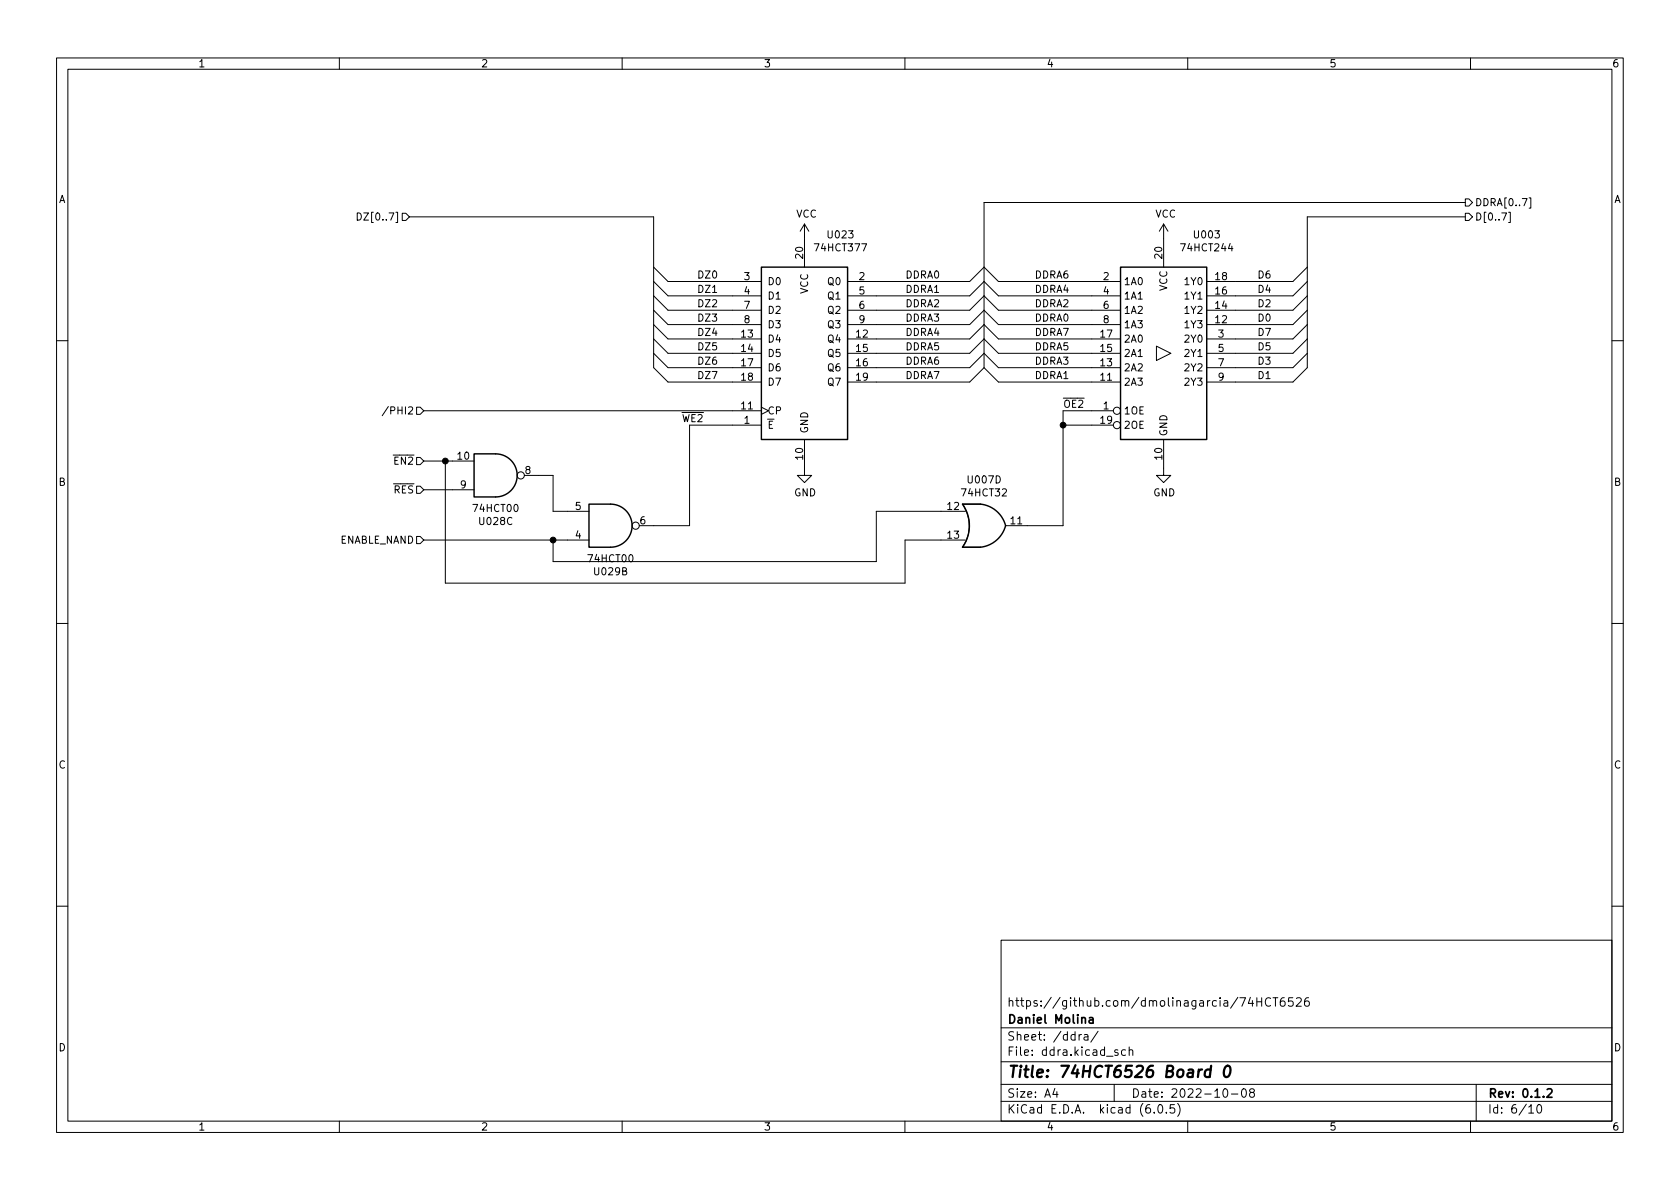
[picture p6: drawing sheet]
<svg xmlns="http://www.w3.org/2000/svg" width="297mm" height="210mm" viewBox="0 0 297 210" stroke-linecap="round" stroke-linejoin="round" font-family="sans-serif">
<g fill="none" stroke="#000" stroke-width=".18">
<path d="M10 10.2h277v190.1h-277zM12 12.2h273v186.1h-273zM60 10.2v2M110 10.2v2M160 10.2v2M210 10.2v2M260 10.2v2M63.2 37.7a.64 .64 0 0 1 .7 .6 .64 .64 0 0 1-.7 .6zM71.1 37.7h.7l.6 .6-.6 .7h-.7zM72.4 38.3h43.2v26.7l2.5 2.6h16.5M142.2 39.6v7.6M142.2 39.6l-.7 1.3"/>
<path d="M142.2 39.6l.8 1.3M205.7 39.6v7.6M205.7 39.6l-.7 1.3M205.7 39.6l.8 1.3M259.1 35.2h.6l.6 .6-.6 .6h-.6zM259.1 37.7h.6l.6 .6-.6 .7h-.6zM259.1 38.3h-28v26.7l-2.5 2.6h-15.2M259.1 35.8h-85.1v29.2M266.7 37.5h.3v1.8h-.3M270.4 35h.3v1.8h-.3M115.6 54.9l2.5 2.5h16.5M115.6 52.3l2.5 2.6h16.5"/>
<path d="M115.6 59.9l2.5 2.6h16.5M115.6 49.8l2.5 2.5h16.5M115.6 57.4l2.5 2.5h16.5M115.6 47.2l2.5 2.6h16.5M149.9 57.4h21.5l2.6-2.5 2.5 2.5h21.6M149.9 54.9h21.5l2.6-2.6 2.5 2.6h21.6M149.9 52.3h21.5l2.6-2.5 2.5 2.5h21.6M149.9 59.9h21.5l2.6-2.5 2.5 2.5h21.6M149.9 49.8h21.5l2.6-2.6 2.5 2.6h21.6M231.1 54.9l-2.5 2.5h-15.2M231.1 52.3l-2.5 2.6h-15.2M231.1 59.9l-2.5 2.6h-15.2"/>
<path d="M231.1 49.8l-2.5 2.5h-15.2M231.1 57.4l-2.5 2.5h-15.2M231.1 47.2l-2.5 2.6h-15.2M10 60.2h2M68.7 71.9l-1.1 1.6M73.7 72h.6l.6 .6-.6 .7h-.6zM74.9 72.6h59.7M115.6 62.5l2.5 2.5h16.5M134.6 72l1.3 .6-1.3 .7M134.6 75.2h-12.7v17.8h-8.9M142.2 77.7v6.4h1.3l-1.3 1.2-1.2-1.2h1.2M149.9 65h21.5l2.6-2.5 2.5 2.5h21.6"/>
<path d="M149.9 62.5h21.5l2.6-2.6 2.5 2.6h21.6M174 65l-2.6 2.6h-21.5M174 65l2.5 2.6h21.6M188 75.2h8.8M196.8 72.6h-8.8v20.4h-10.2M204.5 61.2l2.5 1.3-2.5 1.2zM205.7 77.7v6.4h1.3l-1.3 1.2-1.2-1.2h1.2M231.1 62.5l-2.5 2.5h-15.2M285 60.2h2M73.7 80.9h.6l.6 .6-.6 .7h-.6zM73.7 94.9h.6l.6 .6-.6 .6h-.6zM73.7 86h.6l.6 .6-.6 .6h-.6z"/>
<path d="M74.9 95.5h29.2M74.9 81.5h8.9M74.9 86.6h8.9M78.7 81.5v21.6h81.3v-7.6h10.7M92.7 84.1h5.1v6.3h6.3M170.7 90.4h-15.8v8.9h-57.1v-3.8M173.4 89.1h-3.2a6.6 6.6 0 0 1 0 7.7h3.2M10 110.2h2M285 110.2h2M10 160.2h2M177 166.3h108v32h-108zM221.1 176.4l-.4 1h.9"/>
<path d="M221.4 176.9v1M222.2 176.4v1.5M222.2 177.1h.9M223.1 176.4v1.5M224.6 176.6a.6 .6 0 0 0-.7 0 .6 .6 0 0 0-.2 .7 .56 .56 0 0 0 .3 .6 .56 .56 0 0 0 .6-.1M225.1 176.4h.8M225.5 176.4v1.5M227.1 176.4a.59 .59 0 0 0-.7 .7v.5l.1 .3h.4l.2-.1 .1-.5-.1-.2-.5-.1-.2 .3M228.6 176.4h-.7l-.1 .7 .2-.1 .5 .1 .1 .2v.5l-.2 .1-.6-.1M229.2 176.6l.6-.2 .2 .2 .1 .3-1 1h1M231.4 176.4a.59 .59 0 0 0-.8 .7v.5l.2 .3h.4l.2-.1 .1-.5-.1-.2-.5-.1-.3 .3M285 160.2h2"/>
<path d="M60 198.3v2M110 198.3v2M160 198.3v2M177 194.8h108M177 191.8h108M177 187.8h108M177 181.8h108M186.5 192.5l-.4 1h1M186.9 193v1M190.8 182.9v1M191.2 182.9l-.3 .1-.1 .2M191.7 183h.6l.1 .9"/>
<path d="M192.4 183.3l-.5 .1a.29 .29 0 0 0-.3 .2 .29 .29 0 0 0 .3 .3h.5M194.1 182.4l-1.2 1.9M197 191.8v3M197.6 185.7l-.3-.1-.2 .2v.3l.5 .1v.4h-.5M199 185.7l-.4-.1-.3 .3v.4l.1 .3h.6M199.6 185.8l.3-.2 .3 .1 .1 .9M199.6 185.1v1.5M204.1 196.7v.1M204.9 195.4l.2-.1a.81 .81 0 0 1 .6 .7 .81 .81 0 0 1-.3 .8h-.2a.81 .81 0 0 1-.6-.6 .81 .81 0 0 1 .3-.8zM206.2 196.7v.1M207.6 195.3h-.7v.7l.2-.1 .5 .1 .1 .2-.1 .5-.2 .1-.5-.1M208.2 195.1a1.72 1.72 0 0 1 0 2.3"/>
<path d="M210 198.3v2M216.4 192.6l.2-.1a.81 .81 0 0 1 .6 .7 .81 .81 0 0 1-.3 .8h-.2a.81 .81 0 0 1-.6-.6 .81 .81 0 0 1 .3-.8zM217.7 193.5h1.2M219.7 192.6l.2-.1a.81 .81 0 0 1 .5 .7 .81 .81 0 0 1-.3 .8h-.1a.81 .81 0 0 1-.6-.6 .81 .81 0 0 1 .3-.8zM221.2 193.2l-.3-.3 .1-.2 .2-.2 .4 .1 .2 .2-.1 .2-.6 .2-.2 .3 .1 .4 .2 .1h.4l.2-.3-.1-.4-.2-.1M260 198.3v2M261 191.8v6.5M270.3 195.8l.4-.5v1.5M270.3 196.8h.9M271.9 195.4l.2-.1a.81 .81 0 0 1 .6 .7 .81 .81 0 0 1-.3 .8h-.2a.81 .81 0 0 1-.6-.6 .81 .81 0 0 1 .3-.8z"/>
<circle cx="197.5" cy="72.6" r=".63"/>
<circle cx="197.5" cy="75.2" r=".63"/>
<circle cx="92.1" cy="84.1" r=".63"/>
<circle cx="112.4" cy="93" r=".63"/>
</g>
<path d="M192.6 180h.6l.1 .9M193.3 180.3l-.5 .1a.29 .29 0 0 0-.3 .2 .29 .29 0 0 0 .3 .3h.5M273.6 192.7l.5-.2 .2 .2 .1 .3-.9 1h.9" fill="none" stroke="#000" stroke-width=".3"/>
<path d="M214 189.2a.66 .66 0 0 0-.9 .3l-.1 .6 .1 .3 .2 .1 .6-.1M214.1 188.5l-.2 2M216.7 188.7a.46 .46 0 0 1 .5-.2 .46 .46 0 0 1 .3 .3 1.15 1.15 0 0 1-.7 1.7l-.2-.1a1.54 1.54 0 0 1 .1-1.7z" fill="none" stroke="#000" stroke-width=".4"/>
<path d="M134.6 47.2h15.3v30.5h-15.3zM198.1 47.2h15.3v30.5h-15.3zM87.6 80.3h-3.8v7.6h3.8M87.6 80.3a3.8 3.8 0 0 1 3.8 3.8 3.8 3.8 0 0 1-3.8 3.8M104.1 89.1h3.9a3.8 3.8 0 0 1 3.8 3.9 3.8 3.8 0 0 1-3.8 3.8h-3.9zM170.2 89.2l3.2-.1a5.1 5.1 0 0 1 4.4 3.9 5.2 5.2 0 0 1-4.4 3.8h-3.2a6.6 6.6 0 0 0 0-7.6z" fill="none" stroke="#000" stroke-width=".25"/>
<g fill="#000" stroke="#000" stroke-width=".18">
<circle cx="188" cy="75.2" r=".51"/>
<circle cx="78.7" cy="81.5" r=".51"/>
<circle cx="97.8" cy="95.5" r=".51"/>
</g>
<text font-size="2.8" x="178" y="190.6">Title: 74HCT6526 Board 0</text>
<g font-size="2.1">
<text x="178" y="178">https://github.com/dmolinagarcia/74HCT6526</text>
<text x="178" y="184">Sheet: /ddra/</text>
<text x="178" y="181">Daniel Molina</text>
<text x="178" y="186.7">File: ddra.kicad_sch</text>
<text x="178" y="196.9">KiCad E.D.A. kicad (6.0.5)</text>
<text x="178" y="194.1">Size: A4</text>
<text x="200" y="194.1">Date: 2022-10-08</text>
<text x="263" y="194.1">Rev: 0.1.2</text>
<text x="263" y="196.9">Id: 6/10</text>
</g>
<g font-size="1.8">
<text x="35" y="11.9">1</text>
<text x="85" y="11.9">2</text>
<text x="135" y="11.9">3</text>
<text x="185" y="11.9">4</text>
<text x="235" y="11.9">5</text>
<text x="285" y="11.9">6</text>
<text x="10.3" y="35.9">A</text>
<text x="285.3" y="35.9">A</text>
<text x="64.3" y="39">DZ[0..7]</text>
<text x="140.7" y="38.5">VCC</text>
<text x="204.2" y="38.5">VCC</text>
<text x="260.7" y="36.4">DDRA[0..7]</text>
<text x="260.7" y="39">D[0..7]</text>
<text x="142" y="45.7" transform="rotate(-90 142 45.7)">20</text>
<text x="144.3" y="44.4">74HCT377</text>
<text x="146.5" y="42.1">U023</text>
<text x="205.5" y="45.7" transform="rotate(-90 205.5 45.7)">20</text>
<text x="209.1" y="44.4">74HCT244</text>
<text x="211.2" y="42.1">U003</text>
<text x="123.2" y="49.2">DZ0</text>
<text x="123.2" y="51.8">DZ1</text>
<text x="131.6" y="49.5">3</text>
<text x="131.6" y="52.1">4</text>
<text x="135.6" y="50.4">D0</text>
<text x="135.6" y="53">D1</text>
<text x="142.9" y="52" transform="rotate(-90 142.9 52)">VCC</text>
<text x="146.5" y="50.4">Q0</text>
<text x="146.5" y="53">Q1</text>
<text x="151.9" y="49.5">2</text>
<text x="151.9" y="52.1">5</text>
<text x="160" y="49.2">DDRA0</text>
<text x="160" y="51.8">DDRA1</text>
<text x="182.9" y="51.8">DDRA4</text>
<text x="182.9" y="49.2">DDRA6</text>
<text x="195.1" y="49.5">2</text>
<text x="195.1" y="52.1">4</text>
<text x="198.6" y="50.4">1A0</text>
<text x="198.6" y="53">1A1</text>
<text x="206.4" y="51.5" transform="rotate(-90 206.4 51.5)">VCC</text>
<text x="209.7" y="53">1Y1</text>
<text x="209.7" y="50.4">1Y0</text>
<text x="214.9" y="52.1">16</text>
<text x="214.9" y="49.5">18</text>
<text x="222.2" y="51.8">D4</text>
<text x="222.2" y="49.2">D6</text>
<text x="123.2" y="56.9">DZ3</text>
<text x="123.2" y="54.3">DZ2</text>
<text x="123.2" y="59.4">DZ4</text>
<text x="131.1" y="59.7">13</text>
<text x="131.6" y="54.6">7</text>
<text x="131.6" y="57.1">8</text>
<text x="135.6" y="55.5">D2</text>
<text x="135.6" y="58">D3</text>
<text x="146.5" y="55.5">Q2</text>
<text x="146.5" y="58">Q3</text>
<text x="151.4" y="59.7">12</text>
<text x="151.9" y="54.6">6</text>
<text x="151.9" y="57.1">9</text>
<text x="160" y="59.4">DDRA4</text>
<text x="160" y="56.9">DDRA3</text>
<text x="160" y="54.3">DDRA2</text>
<text x="182.9" y="56.9">DDRA0</text>
<text x="182.9" y="54.3">DDRA2</text>
<text x="182.9" y="59.4">DDRA7</text>
<text x="194.6" y="59.7">17</text>
<text x="195.1" y="54.6">6</text>
<text x="195.1" y="57.1">8</text>
<text x="198.6" y="55.5">1A2</text>
<text x="198.6" y="58">1A3</text>
<text x="209.7" y="58">1Y3</text>
<text x="209.7" y="55.5">1Y2</text>
<text x="214.9" y="57.1">12</text>
<text x="214.9" y="54.6">14</text>
<text x="215.4" y="59.7">3</text>
<text x="222.2" y="59.4">D7</text>
<text x="222.2" y="54.3">D2</text>
<text x="222.2" y="56.9">D0</text>
<text x="123.2" y="64.5">DZ6</text>
<text x="123.2" y="61.9">DZ5</text>
<text x="131.1" y="62.2">14</text>
<text x="131.1" y="64.8">17</text>
<text x="135.6" y="60.6">D4</text>
<text x="135.6" y="63.1">D5</text>
<text x="135.6" y="65.7">D6</text>
<text x="146.5" y="60.6">Q4</text>
<text x="146.5" y="63.1">Q5</text>
<text x="146.5" y="65.7">Q6</text>
<text x="151.4" y="62.2">15</text>
<text x="151.4" y="64.8">16</text>
<text x="160" y="64.5">DDRA6</text>
<text x="160" y="61.9">DDRA5</text>
<text x="182.9" y="61.9">DDRA5</text>
<text x="182.9" y="64.5">DDRA3</text>
<text x="194.6" y="64.8">13</text>
<text x="194.6" y="62.2">15</text>
<text x="198.6" y="65.7">2A2</text>
<text x="198.6" y="63.1">2A1</text>
<text x="198.6" y="60.6">2A0</text>
<text x="209.7" y="60.6">2Y0</text>
<text x="209.7" y="63.1">2Y1</text>
<text x="209.7" y="65.7">2Y2</text>
<text x="215.4" y="62.2">5</text>
<text x="215.4" y="64.8">7</text>
<text x="222.2" y="61.9">D5</text>
<text x="222.2" y="64.5">D3</text>
<text x="123.2" y="67">DZ7</text>
<text x="131.1" y="67.3">18</text>
<text x="135.6" y="68.2">D7</text>
<text x="146.5" y="68.2">Q7</text>
<text x="151.4" y="67.3">19</text>
<text x="160" y="67">DDRA7</text>
<text x="182.9" y="67">DDRA1</text>
<text x="194.6" y="67.3">11</text>
<text x="198.6" y="68.2">2A3</text>
<text x="209.7" y="68.2">2Y3</text>
<text x="215.4" y="67.3">9</text>
<text x="222.2" y="67">D1</text>
<text x="68.9" y="73.3">/PHI2</text>
<text x="119.3" y="74.6">~{WE2}</text>
<text x="131.1" y="72.4">11</text>
<text x="131.6" y="74.9">1</text>
<text x="135.6" y="75.8">~{E}</text>
<text x="135.6" y="73.3">CP</text>
<text x="142.9" y="76.7" transform="rotate(-90 142.9 76.7)">GND</text>
<text x="186.9" y="72.1">~{OE2}</text>
<text x="194.6" y="74.9">19</text>
<text x="195.1" y="72.4">1</text>
<text x="198.6" y="73.3">1OE</text>
<text x="198.6" y="75.8">2OE</text>
<text x="206.4" y="77.2" transform="rotate(-90 206.4 77.2)">GND</text>
<text x="68.5" y="82.2">~{EN2}</text>
<text x="80.9" y="81.3">10</text>
<text x="92.9" y="83.8">8</text>
<text x="142" y="81.2" transform="rotate(-90 142 81.2)">10</text>
<text x="205.5" y="81.2" transform="rotate(-90 205.5 81.2)">10</text>
<text x="10.3" y="85.9">B</text>
<text x="68.3" y="87.2">~{RES}</text>
<text x="81.4" y="86.4">9</text>
<text x="140.4" y="87.8">GND</text>
<text x="170.2" y="87.8">74HCT32</text>
<text x="171.2" y="85.5">U007D</text>
<text x="203.9" y="87.8">GND</text>
<text x="285.3" y="85.9">B</text>
<text x="83.8" y="90.5">74HCT00</text>
<text x="84.9" y="92.8">U028C</text>
<text x="101.7" y="95.2">4</text>
<text x="101.7" y="90.2">5</text>
<text x="113.2" y="92.7">6</text>
<text x="167.5" y="90.2">12</text>
<text x="167.5" y="95.2">13</text>
<text x="178.7" y="92.7">11</text>
<text x="59.9" y="96.1">ENABLE_NAND</text>
<text x="104.2" y="99.4">74HCT00</text>
<text x="105.2" y="101.7">U029B</text>
<text x="10.3" y="135.9">C</text>
<text x="285.3" y="135.9">C</text>
<text x="10.3" y="185.9">D</text>
<text x="285.3" y="185.9">D</text>
<text x="35" y="199.9">1</text>
<text x="85" y="199.9">2</text>
<text x="135" y="199.9">3</text>
<text x="185" y="199.9">4</text>
<text x="235" y="199.9">5</text>
<text x="285" y="199.9">6</text>
</g>
</svg>
